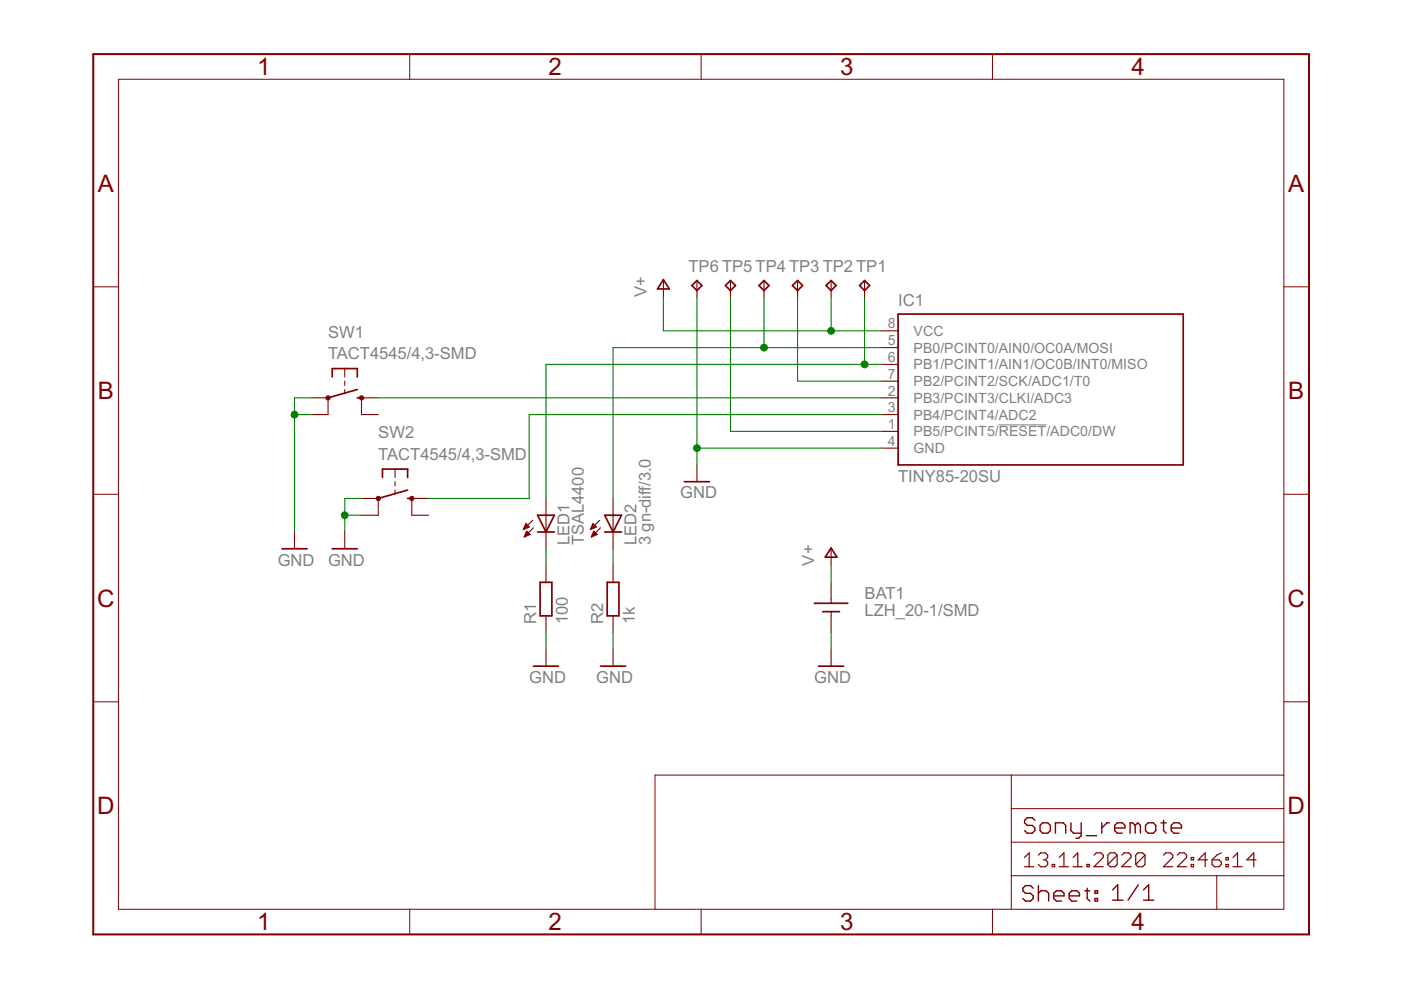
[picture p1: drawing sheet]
<svg xmlns="http://www.w3.org/2000/svg" width="297mm" height="210mm" viewBox="0 0 297 210" stroke-linecap="round" stroke-linejoin="round" font-family="sans-serif">
<path d="M211.8 90.1h10" fill="none" stroke="#808080" stroke-width=".21"/>
<g fill="none" stroke="#800000" stroke-width=".36">
<path d="M140.7 59.3l1.2 2h-2.5zM183.3 59.5l1.1 1-1.1 1.1-1.1-1.1zM70.4 79.9v-1.8h5.4v1.8M146.7 60.5l1.1-1 1 1-1 1.1zM153.8 60.5l1.1-1 1 1-1 1.1zM160.9 60.5l1.1-1 1 1-1 1.1zM168 60.5l1.1-1 1.1 1-1.1 1.1zM175.1 60.5l1.1-1 1.1 1-1.1 1.1zM190.4 66.6h60.5v32h-60.5zM75.8 84.3h.8M75.8 82.6l-6.2 1.7M59.8 116.4h5.3"/>
<path d="M70.4 116.4h5.4M81.1 101.2v-1.7h5.3v1.7M86.4 105.7h.9M86.4 103.9l-6.2 1.8M114 109.2h3.5l-1.7 3.6zM114 112.8h3.5M128.2 112.8h3.6M128.2 109.2h3.6l-1.8 3.6zM145.1 102.1h5.3M176.2 116.2l1.2 1.9h-2.4zM114.5 123.5h2.5v7.1h-2.5zM128.7 123.5h2.5v7.1h-2.5z"/>
<path d="M172.7 127.9h7M174.4 129.7h3.6M113.1 141.2h5.3M127.3 141.2h5.4M173.5 141.2h5.4"/>
</g>
<g fill="none" stroke="#800000" stroke-width=".23">
<path d="M140.7 59.5v3.5M147.8 59.5v3.5M154.9 59.5v3.5M162 59.5v3.5M169.1 59.5v3.5M176.2 59.5v3.5M183.3 59.5v3.5M73.1 78.1v1.8M186.9 73.7h3.5M186.9 77.3h3.5M186.9 70.1h3.5M66 84.3h3.6v3.6h-3.6"/>
<path d="M73.1 80.8v.9M73.1 82.6v.9M80.2 84.3h-3.6v3.6h3.6M83.8 99.5v1.7M147.8 98.6v3.5M186.9 91.5h3.5M186.9 84.3h3.5M186.9 87.9h3.5M186.9 80.8h3.5M186.9 95h3.5M62.4 112.8v3.6M73.1 112.8v3.6"/>
<path d="M76.6 105.7h3.6v3.5h-3.6M83.8 102.1v.9M83.8 103.9v.9M90.9 105.7h-3.6v3.5h3.6M111 112.2h.1M111 112.1h.4M111.1 111.9h.8M111.2 111.7h1M111.2 113.7h.3M111.3 111.5h.7M111.3 113.5h.7M111.4 111.3h.4"/>
<path d="M111.4 113.3h1M111.4 111.1h.2M111.4 113.2h.8M111.5 111l.7 .7-1.2 .6zM111.5 113h.5M111.6 112.8h.2M112.4 113.3l-.7-.7-.6 1.3M112.4 113.3l-1.3 .6M112.9 110.3l-1.9 2M113.1 111.9l-2 2M115.8 105.7v10.7M115.8 119.9v3.6"/>
<path d="M125.2 112.2h.1M125.3 112.1h.4M125.3 111.9h.8M125.4 111.7h1M125.4 113.7h.4M125.5 111.5h.7M125.5 113.5h.7M125.6 111.3h.4M125.6 113.3h1M125.7 111.1h.2M125.7 113.2h.7M125.7 111l.7 .7-1.2 .6z"/>
<path d="M125.8 113h.4M125.8 112.8h.3M126.6 113.3l-.7-.7-.5 1.3M126.6 113.3l-1.2 .6M127.1 110.3l-1.9 2M127.3 111.9l-1.9 2M130 105.7v10.7M130 119.9v3.6M176.2 116.4v3.5M115.8 130.6v3.5M115.8 137.7v3.5M130 130.6v3.5"/>
<path d="M130 137.7v3.5M176.2 123.5v4.4M176.2 129.7v4.4M176.2 137.7v3.5"/>
</g>
<g fill="#800000" stroke="#800000" stroke-width=".21">
<circle cx="69.5" cy="84.4" r=".46"/>
<circle cx="76.7" cy="84.4" r=".46"/>
<circle cx="80.2" cy="105.7" r=".46"/>
<circle cx="87.3" cy="105.7" r=".46"/>
</g>
<g fill="none" stroke="#800000" stroke-width=".21">
<path d="M25.1 16.8h247.1v176h-247.1zM86.9 11.5v5.3M148.7 11.5v5.3M210.4 11.5v5.3M19.8 60.8h5.3M272.2 60.8h5.3M19.8 104.8h5.3M272.2 104.8h5.3M19.8 148.8h5.3M272.2 148.8h5.3M214.4 164.3v28.5M214.4 178.6h57.8"/>
<path d="M214.4 171.4h57.8M272.2 164.3h-133.3v28.5M86.9 192.8v5.3M148.7 192.8v5.3M210.4 192.8v5.3M214.4 185.7h57.8M258 185.7v7.1"/>
</g>
<g fill="none" stroke="#800000" stroke-width=".3">
<path d="M219.4 173.9l-.5-.5h-1.1l-.6 .5v.6l.6 .5h1.1l.5 .6v.5l-.5 .6h-1.1l-.6-.6M221 174.5h1.1l.6 .5v1.1l-.6 .6h-1.1l-.5-.6v-1.1zM223.8 176.7v-2.2h1.6l.6 .5v1.7M227.1 174.5v1.6l.5 .6h1.6M229.2 174.5v2.7l-.5 .5h-.6M230.3 177.2h2.2M233.6 174.5v2.2M235.2 174.5h-.5l-1.1 1.1M236.3 175.6h2.2v-.6l-.5-.5h-1.1l-.6 .5v1.1l.6 .6h1.1M240.7 175l-.6-.5h-.5v2.2M240.7 175v1.7M240.7 175l.5-.5 .6 .5v1.7"/>
<path d="M242.9 175l.5-.5h1.1l.5 .5v1.1l-.5 .6h-1.1l-.5-.6zM246.1 174.5h1.1M246.7 173.9v2.2l.5 .6M248.3 175.6h2.2v-.6l-.5-.5h-1.1l-.6 .5v1.1l.6 .6h1.1M219.1 188.3l-.6-.5h-1.1l-.5 .5v.6l.5 .5h1.1l.6 .5v.6l-.6 .6h-1.1l-.5-.6M220.2 189.4l.5-.5h1.1l.5 .5v1.7M220.2 187.8v3.3M223.4 189.9h2.2v-.5l-.5-.5h-1.1l-.6 .5v1.1l.6 .6h1.1M226.7 189.9h2.2v-.5l-.6-.5h-1.1l-.5 .5v1.1l.5 .6h1.1M230 188.9h1.1M230.5 188.3v2.2l.6 .6M232.2 188.9h.5v.5h-.5z"/>
<path d="M232.2 190.5h.5v.6h-.5zM235.9 188.7l1.1-1.1v3.3M235.9 190.9h2.2M241.3 187.6l-2.1 3.3M242.4 190.9h2.2M242.4 188.7l1.1-1.1v3.3"/>
</g>
<g fill="none" stroke="#800000" stroke-width=".25">
<path d="M217.2 181.8l1-1v3M217.2 183.8h2M220.2 181.3l.4-.5h1l.5 .5v.5l-.5 .5M221.1 182.3h.5M221.6 182.3l.5 .5v.5l-.5 .5h-1l-.4-.5M223.1 183.3h.5v.5h-.5zM224.6 183.8h1.9M224.6 181.8l1-1v3M227.5 183.8h2M227.5 181.8l1-1v3M230.5 183.3h.5v.5h-.5zM231.9 181.3l.5-.5h1l.5 .5v.5l-2 2h2"/>
<path d="M236.9 181.3v2l-.5 .5h-1l-.5-.5M236.9 181.3l-.5-.5h-1l-.5 .5v2M236.9 181.3l-2 2M237.8 181.3l.5-.5h1l.5 .5v.5l-2 2h2M242.8 181.3v2l-.5 .5h-1l-.5-.5M242.8 181.3l-.5-.5h-1l-.5 .5v2M242.8 181.3l-2 2M246.7 181.3l.5-.5h1l.4 .5v.5l-1.9 2h1.9M249.6 181.3l.5-.5h1l.5 .5v.5l-2 2h2M252.6 183.3h.5v.5h-.5zM252.6 181.8h.5v.5h-.5zM256 182.3h-2l1.5-1.5v3"/>
<path d="M257 182.3h1.5l.5 .5v.5l-.5 .5h-1l-.5-.5zM259 180.8l-1 .5-1 1M259.9 183.3h.5v.5h-.5zM259.9 181.8h.5v.5h-.5zM261.4 183.8h2M261.4 181.8l1-1v3M266.3 182.3h-1.9l1.4-1.5v3"/>
</g>
<path d="M19.8 11.5h257.7v186.6h-257.7z" fill="none" stroke="#800000" stroke-width=".42"/>
<g fill="none" stroke="#008000" stroke-width=".23">
<path d="M140.7 63v7.1h46.2M147.8 63v35.6M154.9 63v28.5h32M162 63v10.7M169.1 63v17.8h17.8M176.2 63v7.1M183.3 63v14.3M186.9 77.3h-71.1v28.4M186.9 73.7h-56.9v32M62.4 87.9h3.6M66 84.3h-3.6v28.5M80.2 84.3h106.7"/>
<path d="M147.8 95h39.1M186.9 87.9h-74.7v17.8h-21.3M73.1 109.2h3.5M76.6 105.7h-3.5v7.1M115.8 116.4v3.5M130 116.4v3.5M176.2 119.9v3.6M115.8 134.1v3.6M130 134.1v3.6M176.2 134.1v3.6"/>
</g>
<g fill="#008000" stroke="#008000" stroke-width=".21">
<circle cx="176.2" cy="70.1" r=".72"/>
<circle cx="147.8" cy="95" r=".72"/>
<circle cx="62.4" cy="87.9" r=".72"/>
<circle cx="73.1" cy="109.2" r=".72"/>
<circle cx="183.3" cy="77.3" r=".72"/>
<circle cx="162" cy="73.7" r=".72"/>
</g>
<g font-size="5.7" fill="#800000">
<text x="54.5" y="16">1</text>
<text x="116.3" y="16">2</text>
<text x="178.1" y="16">3</text>
<text x="239.9" y="16">4</text>
<text x="20.7" y="40.6">A</text>
<text x="273.1" y="40.6">A</text>
<text x="20.7" y="84.6">B</text>
<text x="273.1" y="84.6">B</text>
<text x="20.6" y="128.6">C</text>
<text x="273" y="128.6">C</text>
<text x="20.6" y="172.6">D</text>
<text x="273" y="172.6">D</text>
<text x="54.5" y="197.3">1</text>
<text x="116.3" y="197.3">2</text>
<text x="178.1" y="197.3">3</text>
<text x="239.9" y="197.3">4</text>
</g>
<g font-size="3.9" fill="#808080">
<text x="146" y="57.7">TP6 TP5 TP4 TP3 TP2 TP1</text>
<text x="137.1" y="63" transform="rotate(-90 137.1 63)">V+</text>
<text x="190.4" y="64.8">IC1</text>
<text x="69.5" y="71.6">SW1</text>
<text x="69.5" y="76.2">TACT4545/4,3-SMD</text>
<text x="80.2" y="92.9">SW2</text>
<text x="80.2" y="97.5">TACT4545/4,3-SMD</text>
<text x="144.2" y="105.7">GND</text>
<text x="190.4" y="102.1">TINY85-20SU</text>
<text x="58.9" y="119.9">GND</text>
<text x="69.5" y="119.9">GND</text>
<text x="120.7" y="115.6" transform="rotate(-90 120.7 115.6)">LED1</text>
<text x="123.8" y="115.6" transform="rotate(-90 123.8 115.6)">TSAL4400</text>
<text x="135" y="115.6" transform="rotate(-90 135 115.6)">LED2</text>
<text x="138" y="115.6" transform="rotate(-90 138 115.6)">3 gn-dif /3.0</text>
<text x="172.6" y="119.9" transform="rotate(-90 172.6 119.9)">V+</text>
<text x="183.3" y="130.6">LZH_20-1/SMD</text>
<text x="183.3" y="127">BAT1</text>
<text x="113.7" y="132.4" transform="rotate(-90 113.7 132.4)">R1</text>
<text x="120.4" y="132.4" transform="rotate(-90 120.4 132.4)">100</text>
<text x="127.9" y="132.4" transform="rotate(-90 127.9 132.4)">R2</text>
<text x="134.6" y="132.4" transform="rotate(-90 134.6 132.4)">1k</text>
<text x="112.2" y="144.8">GND</text>
<text x="126.4" y="144.8">GND</text>
<text x="172.6" y="144.8">GND</text>
</g>
<g font-size="3.3" fill="#808080">
<text x="188.3" y="69.6">8</text>
<text x="193.7" y="71.2">VCC</text>
<text x="188.3" y="73.2">5</text>
<text x="188.3" y="76.8">6</text>
<text x="193.7" y="74.8">PB0/PCINT0/AIN0/OC0A/MOSI</text>
<text x="188.3" y="83.9">2</text>
<text x="188.3" y="80.3">7</text>
<text x="193.7" y="78.3">PB1/PCINT1/AIN1/OC0B/INT0/MISO</text>
<text x="193.7" y="81.9">PB2/PCINT2/SCK/ADC1/T0</text>
<text x="188.3" y="87.4">3</text>
<text x="193.7" y="85.4">PB3/PCINT3/CLKI/ADC3</text>
<text x="193.7" y="89">PB4/PCINT4/ADC2</text>
<text x="188.3" y="91">1</text>
<text x="188.3" y="94.5">4</text>
<text x="193.7" y="92.5">PB5/PCINT5/RESET/ADC0/DW</text>
<text x="193.7" y="96.1">GND</text>
</g>
</svg>
